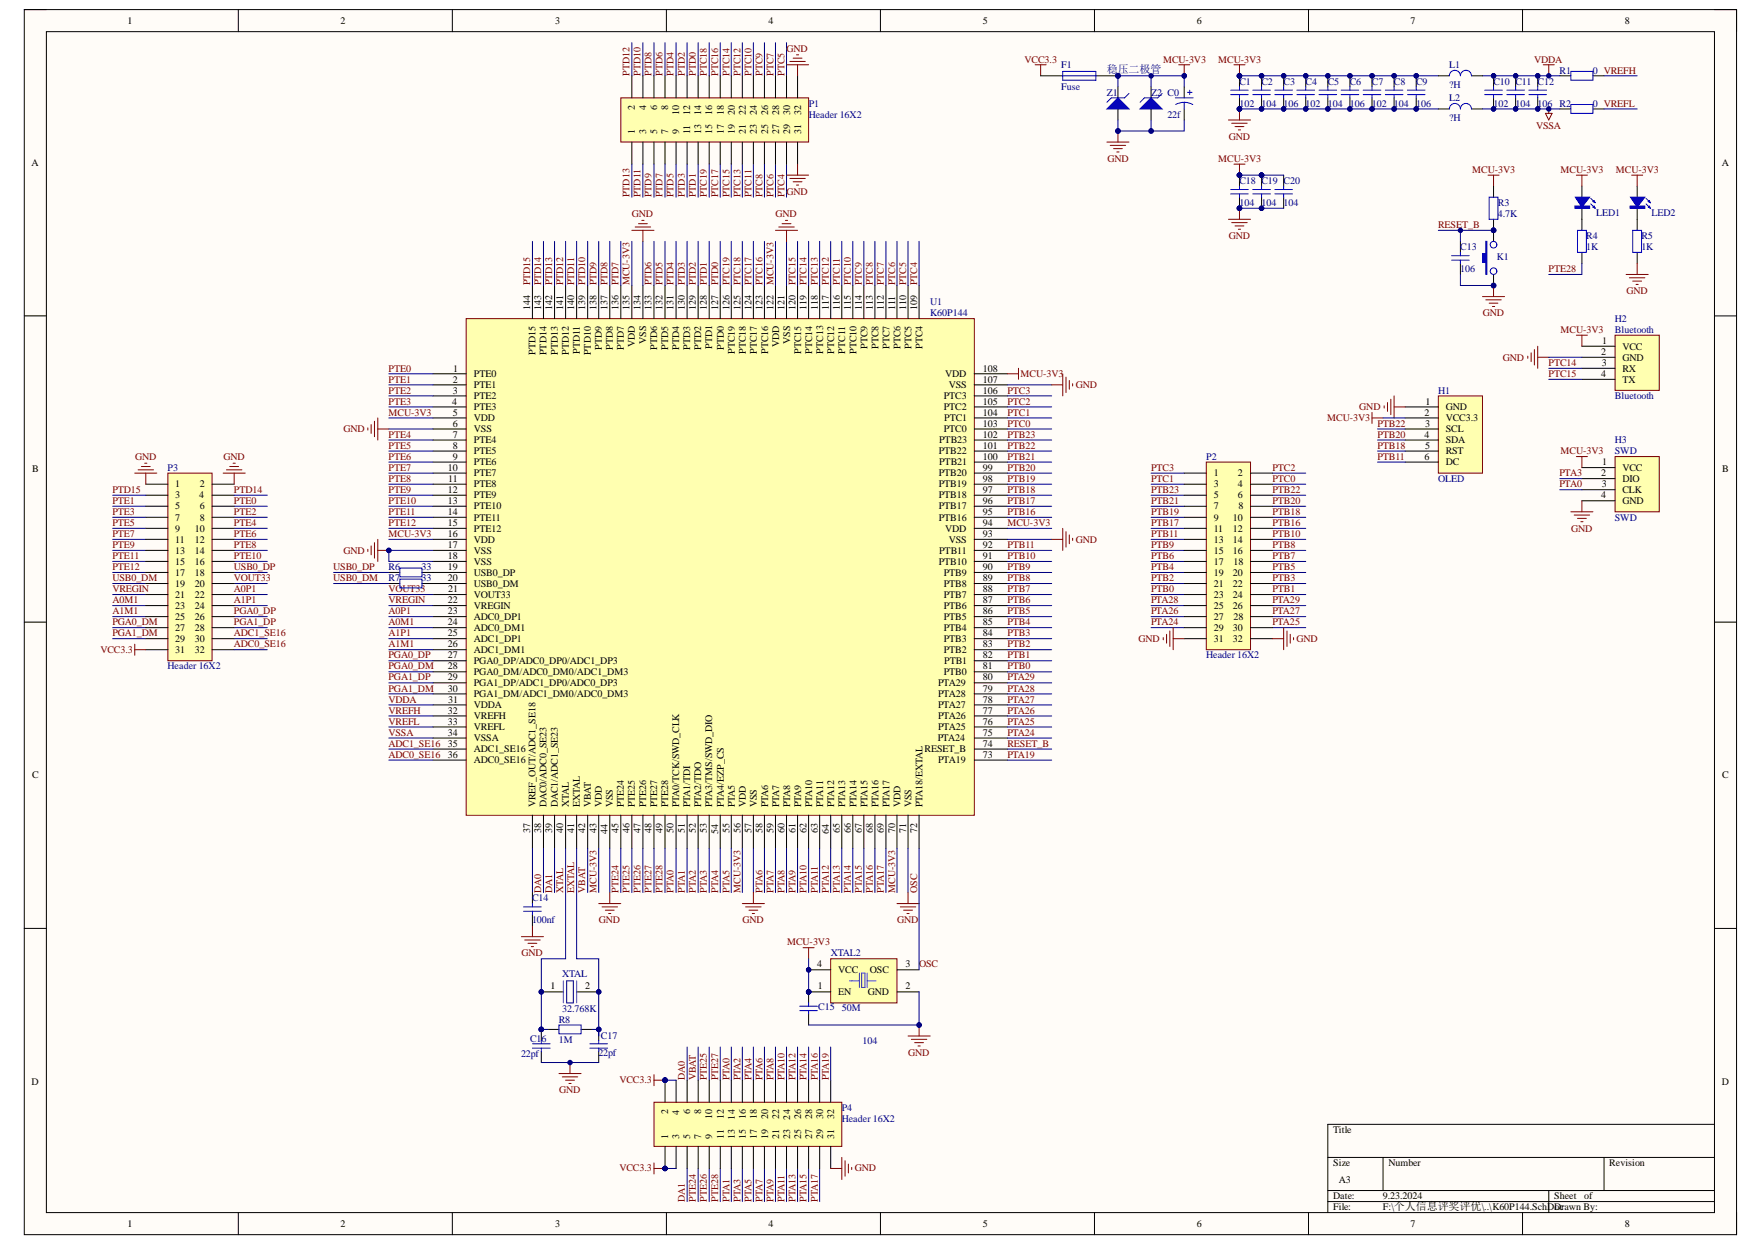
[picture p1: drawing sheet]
# Altium project K60P144.PrjPCB
1 sheet, 47 parts. Net scope: global (net labels, ports and power ports of the same name join across sheets).
Board file: K60P144.PcbDoc

## Sheet K60P144.SchDoc
size A3

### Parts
C0  22f  [3528-B-TA]
C1  102  [0805-0C]
C2  104  [0805-0C]
C3  106  [0805-0C]
C4  102  [0805-0C]
C5  104  [0805-0C]
C6  106  [0805-0C]
C7  102  [0805-0C]
C8  104  [0805-0C]
C9  106  [0805-0C]
C10  102  [0805-0C]
C11  104  [0805-0C]
C12  106  [0805-0C]
C13  106  [0805-0C]
C14  100nf  [0805-0C]
C15  104  [0805-0C]
C16  22pf  [0805-0C]
C17  22pf  [0805-0C]
C18  104  [0805-0C]
C19  104  [0805-0C]
C20  104  [0805-0C]
F1  Fuse  [1206R]
H1  OLED  [S0P6]
H2  Bluetooth  [S0P4]
H3  SWD  [S0P4]
K1  KEY  [SW_PB2_A1]  (value not drawn)
L1  ?H  [1206C]
L2  ?H  [1206C]
LED1  LED  [0805LED1]  (value not drawn)
LED2  LED  [0805LED1]  (value not drawn)
P1  Header 16X2  [201S2X16]
P2  Header 16X2  [201S2X16]
P3  Header 16X2  [201S2X16]
P4  Header 16X2  [201S2X16]
R1  0  [0603-r]
R2  0  [0603-r]
R3  4.7K  [0603-r]
R4  1K  [0603-r]
R5  1K  [0603-r]
R6  33  [0603-r]
R7  33  [0603-r]
R8  1M  [0603-r]
U1  K60P144  [LQFP144]
XTAL  32.768K  [XTAL1-KHz-直插3]
XTAL2  50M  [XTAL-3225]
Z1  Zener  [1206]  (value not drawn)
Z2  稳压二极管  [1206]

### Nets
GND: C0.2 C1.1 C2.1 C3.1 C4.1 C5.1 C6.1 C7.1 C8.1 C9.1 C13.1 C14.1 C15.1 C16.1 C17.1 C18.1 C19.1 C20.1 H1.1(GND) H2.2(GND) H3.4(GND) K1.1 L2.1 P1.31 P1.32 P2.31 P2.32 P3.1 P3.2 P4.31 R5.1 U1.6(VSS) U1.17(VSS) U1.18(VSS) U1.44(VSS) U1.57(VSS) U1.71(VSS) U1.93(VSS) U1.107(VSS) U1.121(VSS) U1.134(VSS) XTAL2.2(GND) Z1.1(A) Z2.1(A)
MCU-3V3: C0.1 C1.2 C2.2 C3.2 C4.2 C5.2 C6.2 C7.2 C8.2 C9.2 C15.2 C18.2 C19.2 C20.2 F1.1 H1.2(VCC3.3) H2.1(VCC) H3.1(VCC) L1.1 LED1.1(K) LED2.1(K) R3.2 U1.5(VDD) U1.16(VDD) U1.43(VDD) U1.56(VDD) U1.70(VDD) U1.94(VDD) U1.108(VDD) U1.122(VDD) U1.135(VDD) XTAL2.1(EN) XTAL2.4(VCC) Z1.2(K) Z2.2(K)
VCC3.3: F1.2 P3.31 P4.1 P4.2 P4.3 P4.4
VDDA: C10.2 C11.2 C12.2 L1.2 R1.1 U1.31(VDDA)
VSSA: C10.1 C11.1 C12.1 L2.2 R2.1 U1.34(VSSA)
A0M1: P3.23 U1.24(ADC0_DM1)
A0P1: P3.22 U1.23(ADC0_DP1)
A1M1: P3.25 U1.26(ADC1_DM1)
A1P1: P3.24 U1.25(ADC1_DP1)
ADC0_SE16: P3.32 U1.36(ADC0_SE16)
ADC1_SE16: P3.30 U1.35(ADC1_SE16)
DA0: P4.6 U1.38(DAC0/ADC0_SE23)
DA1: P4.5 U1.39(DAC1/ADC1_SE23)
EXTAL: C17.2 R8.2 U1.41(EXTAL) XTAL.2
OSC: U1.72(PTA18/EXTAL) XTAL2.3(OSC)
PGA0_DM: P3.27 U1.28(PGA0_DM/ADC0_DM0/ADC1_DM3)
PGA0_DP: P3.26 U1.27(PGA0_DP/ADC0_DP0/ADC1_DP3)
PGA1_DM: P3.29 U1.30(PGA1_DM/ADC1_DM0/ADC0_DM3)
PGA1_DP: P3.28 U1.29(PGA1_DP/ADC1_DP0/ADC0_DP3)
PTA0: H3.3(CLK) P4.14 U1.50(PTA0/TCK/SWD_CLK)
PTA1: P4.13 U1.51(PTA1/TDI)
PTA2: P4.16 U1.52(PTA2/TDO)
PTA3: H3.2(DIO) P4.15 U1.53(PTA3/TMS/SWD_DIO)
PTA4: P4.18 U1.54(PTA4/EZP_CS)
PTA5: P4.17 U1.55(PTA5)
PTA6: P4.20 U1.58(PTA6)
PTA7: P4.19 U1.59(PTA7)
PTA8: P4.22 U1.60(PTA8)
PTA9: P4.21 U1.61(PTA9)
PTA10: P4.24 U1.62(PTA10)
PTA11: P4.23 U1.63(PTA11)
PTA12: P4.26 U1.64(PTA12)
PTA13: P4.25 U1.65(PTA13)
PTA14: P4.28 U1.66(PTA14)
PTA15: P4.27 U1.67(PTA15)
PTA16: P4.30 U1.68(PTA16)
PTA17: P4.29 U1.69(PTA17)
PTA19: P4.32 U1.73(PTA19)
PTA24: P2.29 U1.75(PTA24)
PTA25: P2.30 U1.76(PTA25)
PTA26: P2.27 U1.77(PTA26)
PTA27: P2.28 U1.78(PTA27)
PTA28: P2.25 U1.79(PTA28)
PTA29: P2.26 U1.80(PTA29)
PTB0: P2.23 U1.81(PTB0)
PTB1: P2.24 U1.82(PTB1)
PTB2: P2.21 U1.83(PTB2)
PTB3: P2.22 U1.84(PTB3)
PTB4: P2.19 U1.85(PTB4)
PTB5: P2.20 U1.86(PTB5)
PTB6: P2.17 U1.87(PTB6)
PTB7: P2.18 U1.88(PTB7)
PTB8: P2.16 U1.89(PTB8)
PTB9: P2.15 U1.90(PTB9)
PTB10: P2.14 U1.91(PTB10)
PTB11: H1.6(DC) P2.13 U1.92(PTB11)
PTB16: P2.12 U1.95(PTB16)
PTB17: P2.11 U1.96(PTB17)
PTB18: H1.5(RST) P2.10 U1.97(PTB18)
PTB19: P2.9 U1.98(PTB19)
PTB20: H1.4(SDA) P2.8 U1.99(PTB20)
PTB21: P2.7 U1.100(PTB21)
PTB22: H1.3(SCL) P2.6 U1.101(PTB22)
PTB23: P2.5 U1.102(PTB23)
PTC0: P2.4 U1.103(PTC0)
PTC1: P2.3 U1.104(PTC1)
PTC2: P2.2 U1.105(PTC2)
PTC3: P2.1 U1.106(PTC3)
PTC4: P1.29 U1.109(PTC4)
PTC5: P1.30 U1.110(PTC5)
PTC6: P1.27 U1.111(PTC6)
PTC7: P1.28 U1.112(PTC7)
PTC8: P1.25 U1.113(PTC8)
PTC9: P1.26 U1.114(PTC9)
PTC10: P1.24 U1.115(PTC10)
PTC11: P1.23 U1.116(PTC11)
PTC12: P1.22 U1.117(PTC12)
PTC13: P1.21 U1.118(PTC13)
PTC14: H2.3(RX) P1.20 U1.119(PTC14)
PTC15: H2.4(TX) P1.19 U1.120(PTC15)
PTC16: P1.18 U1.123(PTC16)
PTC17: P1.17 U1.124(PTC17)
PTC18: P1.16 U1.125(PTC18)
PTC19: P1.15 U1.126(PTC19)
PTD0: P1.14 U1.127(PTD0)
PTD1: P1.13 U1.128(PTD1)
PTD2: P1.12 U1.129(PTD2)
PTD3: P1.11 U1.130(PTD3)
PTD4: P1.10 U1.131(PTD4)
PTD5: P1.9 U1.132(PTD5)
PTD6: P1.8 U1.133(PTD6)
PTD7: P1.7 U1.136(PTD7)
PTD8: P1.6 U1.137(PTD8)
PTD9: P1.5 U1.138(PTD9)
PTD10: P1.4 U1.139(PTD10)
PTD11: P1.3 U1.140(PTD11)
PTD12: P1.2 U1.141(PTD12)
PTD13: P1.1 U1.142(PTD13)
PTD14: P3.4 U1.143(PTD14)
PTD15: P3.3 U1.144(PTD15)
PTE0: P3.6 U1.1(PTE0)
PTE1: P3.5 U1.2(PTE1)
PTE2: P3.8 U1.3(PTE2)
PTE3: P3.7 U1.4(PTE3)
PTE4: P3.10 U1.7(PTE4)
PTE5: P3.9 U1.8(PTE5)
PTE6: P3.12 U1.9(PTE6)
PTE7: P3.11 U1.10(PTE7)
PTE8: P3.14 U1.11(PTE8)
PTE9: P3.13 U1.12(PTE9)
PTE10: P3.16 U1.13(PTE10)
PTE11: P3.15 U1.14(PTE11)
PTE12: P3.17 U1.15(PTE12)
PTE24: P4.7 U1.45(PTE24)
PTE25: P4.10 U1.46(PTE25)
PTE26: P4.9 U1.47(PTE26)
PTE27: P4.12 U1.48(PTE27)
PTE28: P4.11 R4.1 U1.49(PTE28)
RESET_B: C13.2 K1.2 R3.1 U1.74(RESET_B)
USB0_DM: P3.19 R7.1
USB0_DP: P3.18 R6.1
VBAT: P4.8 U1.42(VBAT)
VOUT33: P3.20 U1.21(VOUT33)
VREFH: R1.2 U1.32(VREFH)
VREFL: R2.2 U1.33(VREFL)
VREGIN: P3.21 U1.22(VREGIN)
XTAL: C16.2 R8.1 U1.40(XTAL) XTAL.1
NetC14_2: C14.2 U1.37(VREF_OUT/ADC1_SE18)
NetLED1_2: LED1.2(A) R4.2
NetLED2_2: LED2.2(A) R5.2
NetR6_2: R6.2 U1.19(USB0_DP)
NetR7_2: R7.2 U1.20(USB0_DM)
